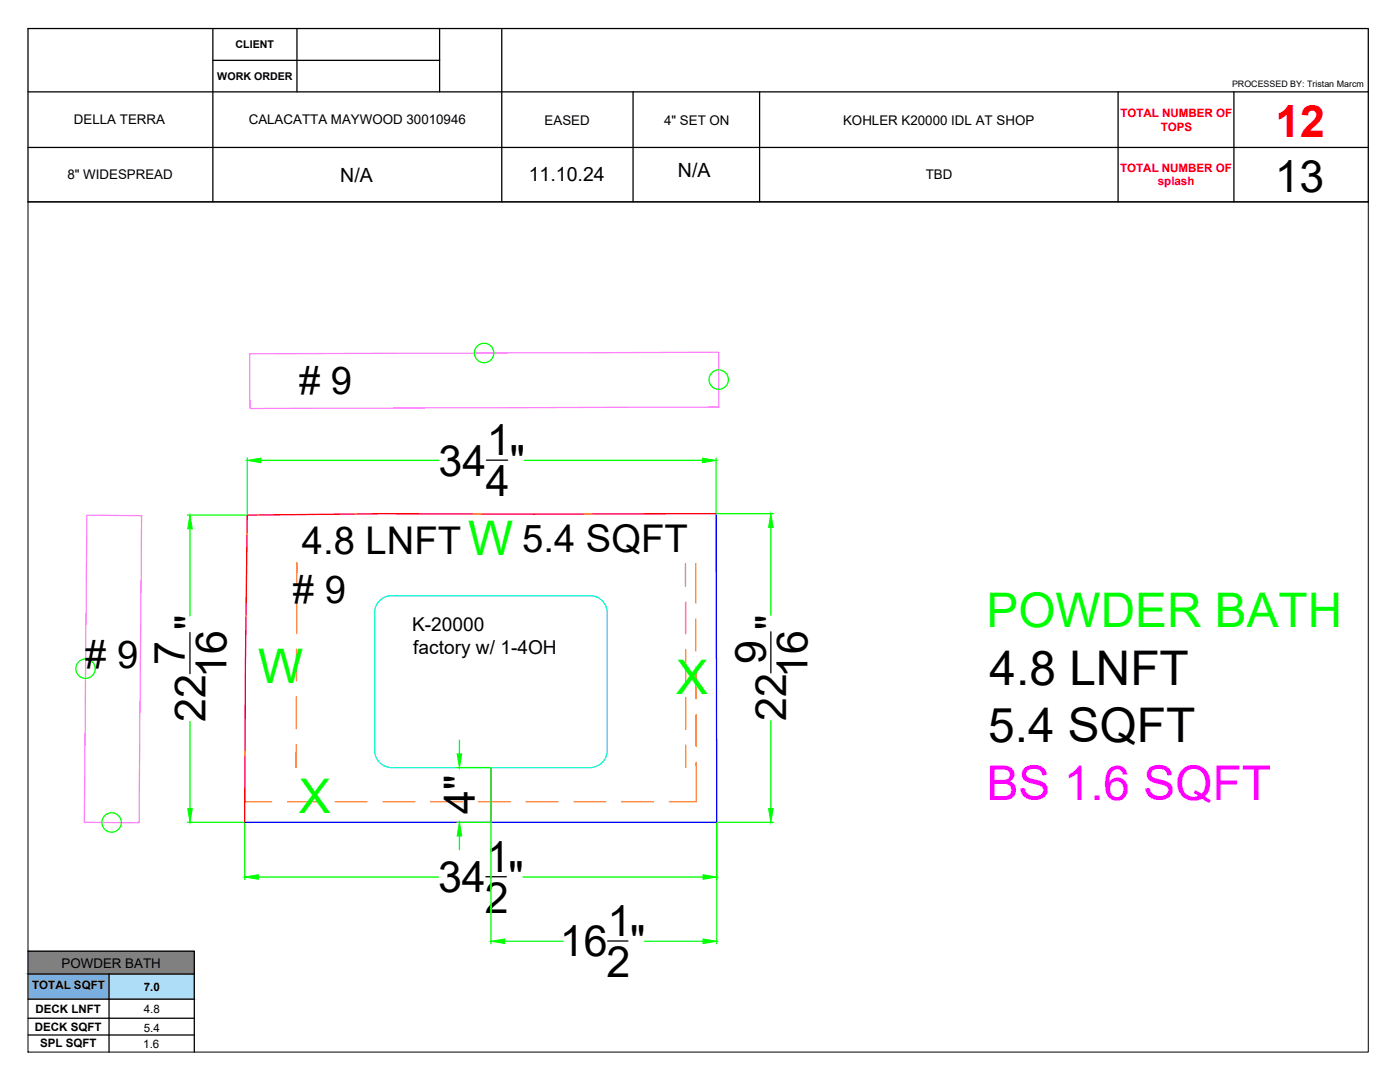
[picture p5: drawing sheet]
<svg xmlns="http://www.w3.org/2000/svg" width="279mm" height="216mm" viewBox="0 0 279 216" stroke-linecap="round" stroke-linejoin="round" font-family="sans-serif">
<!-- layer: RED_WALL -->
<path d="M142.9 102.5h-66.7l-26.9 .3-.3 29.7-.2 31.6M98 153.2v10.9" fill="none" stroke="#f00" stroke-width=".25"/>
<!-- layer: ORANGE_CABS -->
<g fill="none" stroke="#ff7f00" stroke-width=".25">
<path d="M59.2 120v6.3M59.3 112.2l-.1 4.6M136.8 112.5v4.4M138.9 112.5v7.9M59.1 139v6.4M59.2 129.5v6.4M136.8 120.1v6.4M136.8 129.6v6.4M136.9 139.2v6.3M138.9 123.5v6.4M138.9 133.1v6.3M48.9 160h5.3"/>
<path d="M57.4 160h6.3M59.1 148.6v4.6M66.9 160h6.4M76.4 160h6.4M86 160h6.3M95.5 160h6.3M105 160h6.4M114.5 160h6.4M124.1 160h6.3M136.9 148.7v4.5M138.9 152.1v7.9h-5.3M138.9 142.6v6.3"/>
</g>
<!-- layer: BLUE_BLUE -->
<path d="M142.9 102.5l.1 61.6h-94.2" fill="none" stroke="#00f" stroke-width=".25"/>
<!-- layer: BACK_SPLASH -->
<path d="M49.8 70.6l93.6-.3v10.9l-93.5 .3zM17.3 102.8l11 .1-.6 61.3-10.9-.1z" fill="none" stroke="#ff7fff" stroke-width=".25"/>
<!-- layer: _CURVE -->
<path d="M78.2 118.9a3.4 3.4 0 0 0-3.4 3.4v27.5M78.2 118.9h39.6M117.8 118.9a3.4 3.4 0 0 1 3.4 3.4v27.5M74.8 149.7a3.4 3.4 0 0 0 3.4 3.5h39.6a3.4 3.4 0 0 0 3.4-3.5" fill="none" stroke="#0ff" stroke-width=".25"/>
<!-- layer: 0 -->
<g fill="none" stroke="#0f0" stroke-width=".25">
<path d="M49.3 91.4v11.2M52.1 91.9h35.6M104.6 91.9h35.6M142.9 91.4v10.9M37.4 102.8h11.8M37.9 105.5v17.4M143.1 102.5h11.2M153.8 105.2v17.6M37.9 144v17.4M91.2 153.2h6.6M91.7 147.7v2.7M98 153.3v35"/>
<path d="M153.8 143.8v17.6M37.4 164.1h11.3M48.8 164.3v11.2M51.6 175h35.9M91.2 164.1h6.6M91.7 166.8v2.7M104.4 175h35.9M143 164.3v24M143.2 164.1h11.1M100.7 187.8h11.7M128.6 187.8h11.7"/>
<circle cx="96.6" cy="70.4" r="1.94"/>
<circle cx="143.4" cy="75.7" r="1.94"/>
<circle cx="17.1" cy="133.4" r="1.94"/>
<circle cx="22.3" cy="164.1" r="1.94"/>
</g>
<g fill="#0f0" stroke="#0f0" stroke-width=".2">
<path d="M49.3 91.9l2.8-.5v.9z"/>
<path d="M140.2 91.4l2.7 .5-2.7 .4z"/>
<path d="M153.8 102.5l.5 2.7h-.9z"/>
<path d="M153.4 161.4h.9l-.5 2.7z"/>
<path d="M140.3 174.5l2.7 .5-2.7 .5z"/>
<path d="M48.8 175l2.8-.5v1z"/>
<path d="M37.5 161.4h.9l-.5 2.7z"/>
<path d="M37.9 102.8l.5 2.7h-.9z"/>
<path d="M98 187.8l2.7-.4v.9z"/>
<path d="M140.3 187.4l2.7 .4-2.7 .5z"/>
<path d="M91.2 150.4h.9l-.4 2.8z"/>
<path d="M91.7 164.1l.4 2.7h-.9z"/>
</g>
<g fill="none" stroke="#000" stroke-width=".25">
<path d="M5.6 5.7h267.5v34.6h-267.5zM5.6 18.3h267.5M42.5 5.7v34.6M42.5 12h45.2M59.3 5.7v12.6M87.7 5.7v12.6M100.1 5.7v34.6M126.3 18.3v22M151.6 18.3v22M223.1 18.3v22M246.3 18.3v22M5.6 29.4h267.5"/>
<path d="M97.1 91.8h4.2M37.9 126.2v8.2M153.8 126.1v8.2M97 174.9h4M5.6 189.8h33.2v20.1M5.6 194.4h33.2M5.6 199.4h33.2M21.8 194.4v15.5M121.3 187.8h4M5.6 203.2h33.2M5.6 206.5h33.2"/>
</g>
<path d="M21.8 194.4l17 5v-5zM21.8 194.4l17 5h-17z" fill="#adddf7" stroke="#adddf7" stroke-width=".2"/>
<path d="M5.6 194.4l16.2 5v-5zM5.6 194.4l16.2 5h-16.2z" fill="#7aafdf" stroke="#7aafdf" stroke-width=".2"/>
<path d="M5.6 189.8l33.2 4.6v-4.6zM5.6 189.8l33.2 4.6h-33.2z" fill="#808080" stroke="#808080" stroke-width=".2"/>
<path d="M5.6 40.3h267.5v169.6h-267.5z" fill="none" stroke="#000" stroke-width=".2"/>
<g font-size="9.5" fill="#0f0">
<text x="93.4" y="110.7">W</text>
<text x="196.9" y="125.2">POWDER BATH</text>
<text x="51.5" y="136.3">W</text>
<text x="135" y="138.5">X</text>
<text x="59.6" y="162.2">X</text>
</g>
<g font-size="9.5">
<text x="197.5" y="136.6">4.8 LNFT</text>
<text x="197.2" y="148.1">5.4 SQFT</text>
</g>
<text font-size="9.5" fill="#f0f" x="196.9" y="159.6">BS 1.6 SQFT</text>
<text font-size="8.9" fill="#f00" x="254.6" y="27.3">12</text>
<text font-size="8.9" x="254.4" y="38.3">13</text>
<g font-size="8.6">
<text x="87.5" y="94.9">34 &quot;</text>
<text x="97.1" y="90.8">1</text>
<text x="97" y="99">4</text>
<text x="41" y="125.8" transform="rotate(-90 41 125.8)">&quot;</text>
<text x="156.9" y="125.6" transform="rotate(-90 156.9 125.6)">&quot;</text>
<text x="36.9" y="132.7" transform="rotate(-90 36.9 132.7)">7</text>
<text x="45.2" y="135.4" transform="rotate(-90 45.2 135.4)">16</text>
<text x="152.8" y="132.5" transform="rotate(-90 152.8 132.5)">9</text>
<text x="161.1" y="135.2" transform="rotate(-90 161.1 135.2)">16</text>
<text x="41" y="144" transform="rotate(-90 41 144)">22</text>
<text x="156.9" y="143.8" transform="rotate(-90 156.9 143.8)">22</text>
<text x="94.8" y="162.4" transform="rotate(-90 94.8 162.4)">4&quot;</text>
<text x="96.9" y="173.9">1</text>
<text x="87.4" y="178">34</text>
<text x="101.5" y="178">&quot;</text>
<text x="96.7" y="182.1">2</text>
<text x="111.7" y="190.8">16 &quot;</text>
<text x="121.2" y="186.8">1</text>
<text x="121" y="195">2</text>
</g>
<g font-size="7.6">
<text x="59.7" y="78.5"># 9</text>
<text x="60.2" y="110.6">4.8 LNFT</text>
<text x="104.2" y="110.2">5.4 SQFT</text>
<text x="58.4" y="120.3"># 9</text>
<text x="17" y="133.3"># 9</text>
</g>
<g font-size="3.9">
<text x="135.3" y="35.2">N/A</text>
<text x="67.9" y="36.2">N/A</text>
<text x="105.5" y="36.2">11.10.24</text>
</g>
<g font-size="3.8">
<text x="82.3" y="125.9">K-20000</text>
<text x="82.5" y="130.5">factory w/ 1-4OH</text>
</g>
<g font-size="2.7">
<text x="14.8" y="24.8">DELLA TERRA</text>
<text x="49.6" y="24.7">CALACATTA MAYWOOD 30010946</text>
<text x="108.7" y="24.9">EASED</text>
<text x="132.5" y="25">4&quot; SET ON</text>
<text x="168.3" y="25">KOHLER K20000 IDL AT SHOP</text>
<text x="13.4" y="35.7">8&quot; WIDESPREAD</text>
<text x="184.7" y="35.7">TBD</text>
<text x="12.3" y="193.1">POWDER BATH</text>
</g>
<g font-size="2.3" fill="#f00">
<text x="223.6" y="23.3">TOTAL NUMBER OF</text>
<text x="231.6" y="26.1">TOPS</text>
<text x="223.6" y="34.2">TOTAL NUMBER OF</text>
<text x="231.1" y="37">splash</text>
</g>
<g font-size="2.3">
<text x="6.4" y="197.4">TOTAL SQFT</text>
<text x="28.7" y="197.7">7.0</text>
<text x="7.1" y="202.1">DECK LNFT</text>
<text x="28.7" y="202.1">4.8</text>
<text x="6.9" y="205.8">DECK SQFT</text>
<text x="8" y="208.9">SPL SQFT</text>
<text x="28.6" y="209">1.6</text>
<text x="28.7" y="205.8">5.4</text>
</g>
<g font-size="2.1">
<text x="47" y="9.7">CLIENT</text>
<text x="43.4" y="16">WORK ORDER</text>
</g>
<text font-size="1.8" x="245.9" y="17.4">PROCESSED BY: Tristan Marcm</text>
</svg>
